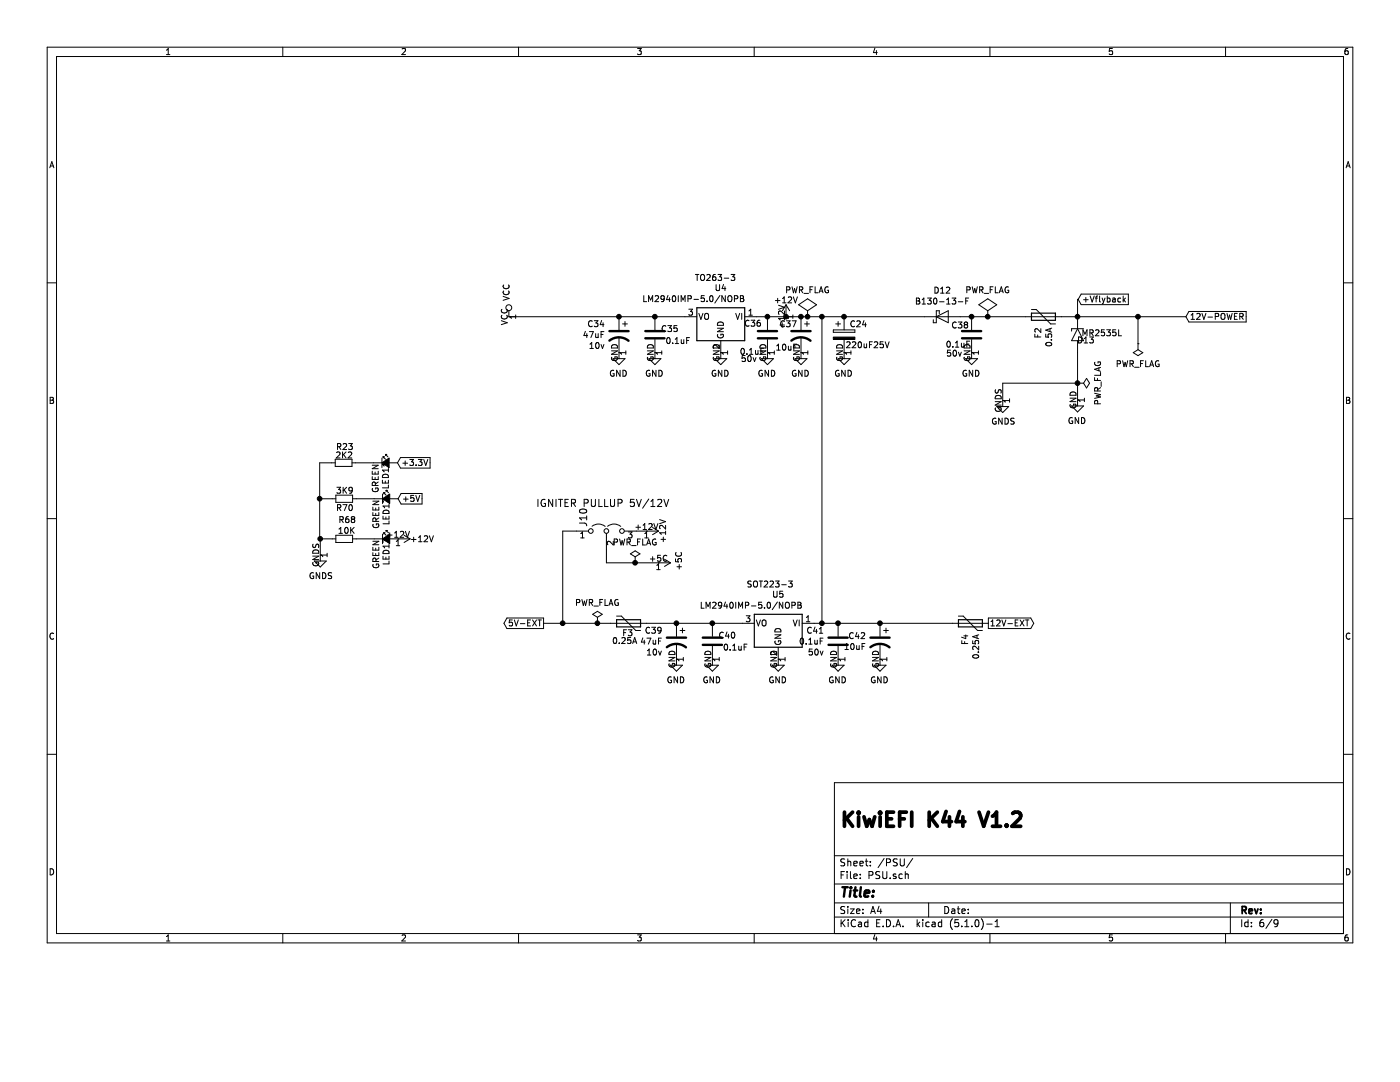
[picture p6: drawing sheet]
EESchema Schematic File Version 4
LIBS:KiwiEFIecuV44K-cache
EELAYER 29 0
EELAYER END
$Descr A4 11693 8268
encoding utf-8
Sheet 6 9
Title ""
Date ""
Rev ""
Comp ""
Comment1 ""
Comment2 ""
Comment3 ""
Comment4 ""
$EndDescr
$Comp
L KiwiEFIecuV44K-rescue:VCC-OLIMEXINO-2560_Rev_B-KiwiEFIecuV44K-rescue #PWR?
U 1 1
P 4250 2645
AR Path="/5FECF1D7/618E6991" Ref="#PWR?"  Part="1" 
AR Path="/61828FD0/618E6991" Ref="#PWR0117"  Part="1" 
F 0 "#PWR0117" H 4250 2495 50  0001 C CNN
F 1 "VCC" V 4267 2773 50  0000 L CNN
F 2 "" H 4250 2645 60  0000 C CNN
F 3 "" H 4250 2645 60  0000 C CNN
	1    4250 2645
	-1   0    0    -1  
$EndComp
$Comp
L KiwiEFIecuV44K-rescue:Led_Small-RESCUE-OLIMEXINO-2560_Rev_B-OLIMEXINO-2560_Rev_B-KiwiEFIecuV44K-rescue LED?
U 1 1
P 3225 4165
AR Path="/618E69C4" Ref="LED?"  Part="1" 
AR Path="/5FEB0816/618E69C4" Ref="LED?"  Part="1" 
AR Path="/5FECF1D7/618E69C4" Ref="LED?"  Part="1" 
AR Path="/61828FD0/618E69C4" Ref="LED12"  Part="1" 
F 0 "LED12" V 3225 3940 50  0000 L CNN
F 1 "GREEN" V 3140 3910 50  0000 L CNN
F 2 "LED_SMD:LED_0805_2012Metric_Pad1.15x1.40mm_HandSolder" V 3225 4165 60  0001 C CNN
F 3 "" V 3225 4165 60  0000 C CNN
	1    3225 4165
	1    0    0    -1  
$EndComp
$Comp
L KiwiEFIecuV44K-rescue:R_Small-OLIMEXINO-2560_Rev_B-KiwiEFIecuV44K-rescue R?
U 1 1
P 2875 4165
AR Path="/618E69CA" Ref="R?"  Part="1" 
AR Path="/5FEB0816/618E69CA" Ref="R?"  Part="1" 
AR Path="/5FECF1D7/618E69CA" Ref="R?"  Part="1" 
AR Path="/61828FD0/618E69CA" Ref="R70"  Part="1" 
F 0 "R70" V 2950 4095 50  0000 L CNN
F 1 "3K9" V 2805 4095 50  0000 L CNN
F 2 "Resistor_SMD:R_0805_2012Metric_Pad1.15x1.40mm_HandSolder" H 2875 4165 60  0001 C CNN
F 3 "" H 2875 4165 60  0000 C CNN
	1    2875 4165
	0    1    1    0   
$EndComp
Wire Wire Line
	3125 4165 2975 4165
$Comp
L Device:C C?
U 1 1
P 8115 2795
AR Path="/5F25776A/618E69EA" Ref="C?"  Part="1" 
AR Path="/618E69EA" Ref="C?"  Part="1" 
AR Path="/5F4074D8/618E69EA" Ref="C?"  Part="1" 
AR Path="/5F4071D6/618E69EA" Ref="C?"  Part="1" 
AR Path="/5FECF1D7/618E69EA" Ref="C?"  Part="1" 
AR Path="/61828FD0/618E69EA" Ref="C38"  Part="1" 
F 0 "C38" H 8135 2875 50  0000 L CNN
F 1 "0.1uF" H 8120 2715 50  0000 L CNN
F 2 "Capacitor_SMD:C_0805_2012Metric_Pad1.15x1.40mm_HandSolder" H 8153 2645 50  0001 C CNN
F 3 "~" H 8115 2795 50  0001 C CNN
F 4 "50v" H 8190 2640 50  0000 L CNN "Voltage"
F 5 "311-1140-1-ND" H 2615 -55 50  0001 C CNN "Digikey Part Number"
F 6 "Yageo" H 2615 -55 50  0001 C CNN "Manufacturer_Name"
F 7 "CC0805KRX7R9BB104" H 2615 -55 50  0001 C CNN "Manufacturer_Part_Number"
F 8 "https://www.digikey.com.au/product-detail/en/yageo/CC0805KRX7R9BB104/311-1140-1-ND/303050" H 2615 -55 50  0001 C CNN "URL"
	1    8115 2795
	-1   0    0    -1  
$EndComp
$Comp
L Device:CP1 C?
U 1 1
P 6690 2795
AR Path="/5F25776A/618E69F5" Ref="C?"  Part="1" 
AR Path="/618E69F5" Ref="C?"  Part="1" 
AR Path="/5F4074D8/618E69F5" Ref="C?"  Part="1" 
AR Path="/5F4071D6/618E69F5" Ref="C?"  Part="1" 
AR Path="/5FECF1D7/618E69F5" Ref="C?"  Part="1" 
AR Path="/61828FD0/618E69F5" Ref="C37"  Part="1" 
F 0 "C37" H 6720 2885 50  0000 L CNN
F 1 "10uF" H 6715 2690 50  0000 L CNN
F 2 "Capacitor_Tantalum_SMD:CP_EIA-7343-31_Kemet-D" H 6690 2795 50  0001 C CNN
F 3 "~" H 6690 2795 50  0001 C CNN
F 4 "35v" H 6690 2795 50  0001 C CNN "Voltage"
F 5 "399-8361-1-ND" H 1640 -55 50  0001 C CNN "Digikey Part Number"
F 6 "Kemet" H 1640 -55 50  0001 C CNN "Manufacturer_Name"
F 7 "T491D106K050AT" H 1640 -55 50  0001 C CNN "Manufacturer_Part_Number"
F 8 "https://www.digikey.com/product-detail/en/kemet/T491D106K050AT/399-8361-1-ND/3472084" H 1640 -55 50  0001 C CNN "URL"
	1    6690 2795
	-1   0    0    -1  
$EndComp
$Comp
L Device:D_Schottky D?
U 1 1
P 7870 2645
AR Path="/5F25776A/618E69FF" Ref="D?"  Part="1" 
AR Path="/618E69FF" Ref="D?"  Part="1" 
AR Path="/5F4074D8/618E69FF" Ref="D?"  Part="1" 
AR Path="/5F4071D6/618E69FF" Ref="D?"  Part="1" 
AR Path="/5FECF1D7/618E69FF" Ref="D?"  Part="1" 
AR Path="/61828FD0/618E69FF" Ref="D12"  Part="1" 
F 0 "D12" H 7870 2429 50  0000 C CNN
F 1 "B130-13-F" H 7870 2520 50  0000 C CNN
F 2 "Diode_SMD:D_SMA_Handsoldering" H 7870 2645 50  0001 C CNN
F 3 "https://www.mouser.com/datasheet/2/115/ds13002-60388.pdf" H 7870 2645 50  0001 C CNN
F 4 "B130-FDICT-ND" H 2170 195 50  0001 C CNN "Digikey Part Number"
F 5 "Diodes Inc" H 2170 195 50  0001 C CNN "Manufacturer_Name"
F 6 "B130-13-F" H 2170 195 50  0001 C CNN "Manufacturer_Part_Number"
F 7 "https://www.digikey.com.au/product-detail/en/diodes-incorporated/B130-13-F/B130-FDICT-ND/815318" H 2170 195 50  0001 C CNN "URL"
	1    7870 2645
	1    0    0    1   
$EndComp
$Comp
L power:+12V #PWR?
U 1 1
P 6565 2645
AR Path="/5F25776A/618E6A05" Ref="#PWR?"  Part="1" 
AR Path="/618E6A05" Ref="#PWR?"  Part="1" 
AR Path="/5F4074D8/618E6A05" Ref="#PWR?"  Part="1" 
AR Path="/5F4071D6/618E6A05" Ref="#PWR?"  Part="1" 
AR Path="/5FECF1D7/618E6A05" Ref="#PWR?"  Part="1" 
AR Path="/61828FD0/618E6A05" Ref="#PWR0118"  Part="1" 
F 0 "#PWR0118" H 6565 2495 50  0001 C CNN
F 1 "+12V" H 6565 2785 50  0000 C CNN
F 2 "" H 6565 2645 50  0001 C CNN
F 3 "" H 6565 2645 50  0001 C CNN
	1    6565 2645
	-1   0    0    -1  
$EndComp
Text GLabel 4540 5205 0    50   Output ~ 0
5V-EXT
$Comp
L power:PWR_FLAG #FLG?
U 1 1
P 9505 2870
AR Path="/5F4071D6/618E6A0C" Ref="#FLG?"  Part="1" 
AR Path="/618E6A0C" Ref="#FLG?"  Part="1" 
AR Path="/5FECF1D7/618E6A0C" Ref="#FLG?"  Part="1" 
AR Path="/61828FD0/618E6A0C" Ref="#FLG03"  Part="1" 
F 0 "#FLG03" H 9505 2945 50  0001 C CNN
F 1 "PWR_FLAG" H 9505 3043 50  0000 C CNN
F 2 "" H 9505 2870 50  0001 C CNN
F 3 "~" H 9505 2870 50  0001 C CNN
	1    9505 2870
	1    0    0    1   
$EndComp
Text GLabel 8255 5205 2    50   Output ~ 0
12V-EXT
$Comp
L Device:Polyfuse F?
U 1 1
P 5250 5205
AR Path="/5F25776A/618E6A17" Ref="F?"  Part="1" 
AR Path="/618E6A17" Ref="F?"  Part="1" 
AR Path="/5F4074D8/618E6A17" Ref="F?"  Part="1" 
AR Path="/5F4071D6/618E6A17" Ref="F?"  Part="1" 
AR Path="/5FECF1D7/618E6A17" Ref="F?"  Part="1" 
AR Path="/61828FD0/618E6A17" Ref="F3"  Part="1" 
F 0 "F3" V 5165 5150 50  0000 L CNN
F 1 "0.25A" V 5100 5065 50  0000 L CNN
F 2 "Fuse:Fuse_1812_4532Metric" H 5300 5005 50  0001 L CNN
F 3 "~" H 5250 5205 50  0001 C CNN
F 4 "507-1361-1-ND" H -1850 2905 50  0001 C CNN "Digikey Part Number"
F 5 "Bel Fuse" H -1850 2905 50  0001 C CNN "Manufacturer_Name"
F 6 "0ZCC0050FF2C" H -1850 2905 50  0001 C CNN "Manufacturer_Part_Number"
F 7 "https://www.digikey.com.au/product-detail/en/bel-fuse-inc/0ZCC0050FF2C/507-1361-1-ND/1560228" H -1850 2905 50  0001 C CNN "URL"
	1    5250 5205
	0    1    -1   0   
$EndComp
$Comp
L Device:Polyfuse F?
U 1 1
P 8105 5205
AR Path="/5F25776A/618E6A22" Ref="F?"  Part="1" 
AR Path="/618E6A22" Ref="F?"  Part="1" 
AR Path="/5F4074D8/618E6A22" Ref="F?"  Part="1" 
AR Path="/5F4071D6/618E6A22" Ref="F?"  Part="1" 
AR Path="/5FECF1D7/618E6A22" Ref="F?"  Part="1" 
AR Path="/61828FD0/618E6A22" Ref="F4"  Part="1" 
F 0 "F4" H 8193 5251 50  0000 L CNN
F 1 "0.25A" H 8193 5160 50  0000 L CNN
F 2 "Fuse:Fuse_1812_4532Metric" H 8155 5005 50  0001 L CNN
F 3 "~" H 8105 5205 50  0001 C CNN
F 4 "507-1361-1-ND" H 1005 2905 50  0001 C CNN "Digikey Part Number"
F 5 "Bel Fuse" H 1005 2905 50  0001 C CNN "Manufacturer_Name"
F 6 "0ZCC0050FF2C" H 1005 2905 50  0001 C CNN "Manufacturer_Part_Number"
F 7 "https://www.digikey.com.au/product-detail/en/bel-fuse-inc/0ZCC0050FF2C/507-1361-1-ND/1560228" H 1005 2905 50  0001 C CNN "URL"
	1    8105 5205
	0    -1   1    0   
$EndComp
$Comp
L Regulator_Linear:LM2937xS U?
U 1 1
P 6500 5205
AR Path="/5F25776A/618E6A2E" Ref="U?"  Part="1" 
AR Path="/618E6A2E" Ref="U?"  Part="1" 
AR Path="/5F4074D8/618E6A2E" Ref="U?"  Part="1" 
AR Path="/5F4071D6/618E6A2E" Ref="U?"  Part="1" 
AR Path="/5FECF1D7/618E6A2E" Ref="U?"  Part="1" 
AR Path="/61828FD0/618E6A2E" Ref="U5"  Part="1" 
F 0 "U5" H 6500 5447 50  0000 C CNN
F 1 "LM2940IMP-5.0/NOPB" H 6725 5355 50  0000 C CNN
F 2 "Package_TO_SOT_SMD:SOT-223-3_TabPin2" H 6500 5430 50  0001 C CIN
F 3 "http://www.ti.com/lit/ds/symlink/lm2940-n.pdf" H 6500 5155 50  0001 C CNN
F 4 "LM2940SX-5.0/NOPB" H 6500 5205 50  0001 C CNN "TR PN"
F 5 "LM2940S-5.0/NOPB" H 6500 5205 50  0001 C CNN "Tube PN"
F 6 "LM2940S-5.0/NOPB-ND" H 150 2755 50  0001 C CNN "Digikey Part Number"
F 7 "TI" H 150 2755 50  0001 C CNN "Manufacturer_Name"
F 8 "LM2940S-5.0/NOPB" H 150 2755 50  0001 C CNN "Manufacturer_Part_Number"
F 9 "https://www.digikey.com.au/products/en?keywords=LM2940S-5.0%2FNOPB" H 150 2755 50  0001 C CNN "URL"
	1    6500 5205
	-1   0    0    -1  
$EndComp
$Comp
L power:GND #PWR?
U 1 1
P 6500 5505
AR Path="/5F4071D6/618E6A34" Ref="#PWR?"  Part="1" 
AR Path="/618E6A34" Ref="#PWR?"  Part="1" 
AR Path="/5FECF1D7/618E6A34" Ref="#PWR?"  Part="1" 
AR Path="/61828FD0/618E6A34" Ref="#PWR0131"  Part="1" 
F 0 "#PWR0131" H 6500 5255 50  0001 C CNN
F 1 "GND" H 6505 5332 50  0000 C CNN
F 2 "" H 6500 5505 50  0001 C CNN
F 3 "" H 6500 5505 50  0001 C CNN
	1    6500 5505
	-1   0    0    -1  
$EndComp
Wire Wire Line
	6200 5205 5950 5205
$Comp
L Device:C C?
U 1 1
P 5950 5355
AR Path="/5F25776A/618E6A3F" Ref="C?"  Part="1" 
AR Path="/618E6A3F" Ref="C?"  Part="1" 
AR Path="/5F4074D8/618E6A3F" Ref="C?"  Part="1" 
AR Path="/5F4071D6/618E6A3F" Ref="C?"  Part="1" 
AR Path="/5FECF1D7/618E6A3F" Ref="C?"  Part="1" 
AR Path="/61828FD0/618E6A3F" Ref="C40"  Part="1" 
F 0 "C40" H 5750 5405 50  0000 L CNN
F 1 "0.1uF" H 5650 5305 50  0000 L CNN
F 2 "Capacitor_SMD:C_0805_2012Metric_Pad1.15x1.40mm_HandSolder" H 5988 5205 50  0001 C CNN
F 3 "~" H 5950 5355 50  0001 C CNN
F 4 "311-1140-1-ND" H -950 2505 50  0001 C CNN "Digikey Part Number"
F 5 "Yageo" H -950 2505 50  0001 C CNN "Manufacturer_Name"
F 6 "CC0805KRX7R9BB104" H -950 2505 50  0001 C CNN "Manufacturer_Part_Number"
F 7 "https://www.digikey.com.au/product-detail/en/yageo/CC0805KRX7R9BB104/311-1140-1-ND/303050" H -950 2505 50  0001 C CNN "URL"
	1    5950 5355
	-1   0    0    -1  
$EndComp
Connection ~ 5950 5205
Wire Wire Line
	5950 5205 5650 5205
$Comp
L Device:CP1 C?
U 1 1
P 5650 5355
AR Path="/5F25776A/618E6A4C" Ref="C?"  Part="1" 
AR Path="/618E6A4C" Ref="C?"  Part="1" 
AR Path="/5F4074D8/618E6A4C" Ref="C?"  Part="1" 
AR Path="/5F4071D6/618E6A4C" Ref="C?"  Part="1" 
AR Path="/5FECF1D7/618E6A4C" Ref="C?"  Part="1" 
AR Path="/61828FD0/618E6A4C" Ref="C39"  Part="1" 
F 0 "C39" H 5765 5446 50  0000 L CNN
F 1 "47uF" H 5765 5355 50  0000 L CNN
F 2 "Capacitor_Tantalum_SMD:CP_EIA-3528-21_Kemet-B" H 5650 5355 50  0001 C CNN
F 3 "~" H 5650 5355 50  0001 C CNN
F 4 "10v" H 5765 5264 50  0000 L CNN "Voltage"
F 5 "478-1692-1-ND" H -1600 2505 50  0001 C CNN "Digikey Part Number"
F 6 "AVX" H -1600 2505 50  0001 C CNN "Manufacturer_Name"
F 7 "TAJB476K006RNJ" H -1600 2505 50  0001 C CNN "Manufacturer_Part_Number"
F 8 "https://www.digikey.com/product-detail/en/avx-corporation/TAJB476K006RNJ/478-1692-1-ND/564724" H -1600 2505 50  0001 C CNN "URL"
	1    5650 5355
	-1   0    0    -1  
$EndComp
$Comp
L Device:CP1 C?
U 1 1
P 7350 5355
AR Path="/5F25776A/618E6A57" Ref="C?"  Part="1" 
AR Path="/618E6A57" Ref="C?"  Part="1" 
AR Path="/5F4074D8/618E6A57" Ref="C?"  Part="1" 
AR Path="/5F4071D6/618E6A57" Ref="C?"  Part="1" 
AR Path="/5FECF1D7/618E6A57" Ref="C?"  Part="1" 
AR Path="/61828FD0/618E6A57" Ref="C42"  Part="1" 
F 0 "C42" H 7465 5401 50  0000 L CNN
F 1 "10uF" H 7465 5310 50  0000 L CNN
F 2 "Capacitor_Tantalum_SMD:CP_EIA-7343-31_Kemet-D" H 7350 5355 50  0001 C CNN
F 3 "~" H 7350 5355 50  0001 C CNN
F 4 "35v" H 7350 5355 50  0001 C CNN "Voltage"
F 5 "399-8361-1-ND" H 2300 2505 50  0001 C CNN "Digikey Part Number"
F 6 "Kemet" H 2300 2505 50  0001 C CNN "Manufacturer_Name"
F 7 "T491D106K050AT" H 2300 2505 50  0001 C CNN "Manufacturer_Part_Number"
F 8 "https://www.digikey.com/product-detail/en/kemet/T491D106K050AT/399-8361-1-ND/3472084" H 2300 2505 50  0001 C CNN "URL"
	1    7350 5355
	-1   0    0    -1  
$EndComp
$Comp
L Device:C C?
U 1 1
P 7000 5355
AR Path="/5F25776A/618E6A62" Ref="C?"  Part="1" 
AR Path="/618E6A62" Ref="C?"  Part="1" 
AR Path="/5F4074D8/618E6A62" Ref="C?"  Part="1" 
AR Path="/5F4071D6/618E6A62" Ref="C?"  Part="1" 
AR Path="/5FECF1D7/618E6A62" Ref="C?"  Part="1" 
AR Path="/61828FD0/618E6A62" Ref="C41"  Part="1" 
F 0 "C41" H 7115 5446 50  0000 L CNN
F 1 "0.1uF" H 7115 5355 50  0000 L CNN
F 2 "Capacitor_SMD:C_0805_2012Metric_Pad1.15x1.40mm_HandSolder" H 7038 5205 50  0001 C CNN
F 3 "~" H 7000 5355 50  0001 C CNN
F 4 "50v" H 7115 5264 50  0000 L CNN "Voltage"
F 5 "311-1140-1-ND" H 1500 2505 50  0001 C CNN "Digikey Part Number"
F 6 "Yageo" H 1500 2505 50  0001 C CNN "Manufacturer_Name"
F 7 "CC0805KRX7R9BB104" H 1500 2505 50  0001 C CNN "Manufacturer_Part_Number"
F 8 "https://www.digikey.com.au/product-detail/en/yageo/CC0805KRX7R9BB104/311-1140-1-ND/303050" H 1500 2505 50  0001 C CNN "URL"
	1    7000 5355
	-1   0    0    -1  
$EndComp
Wire Wire Line
	7350 5205 7000 5205
Connection ~ 7350 5205
Wire Wire Line
	7000 5205 6865 5205
Connection ~ 7000 5205
$Comp
L power:GND #PWR?
U 1 1
P 5650 5505
AR Path="/5F4071D6/618E6A6C" Ref="#PWR?"  Part="1" 
AR Path="/618E6A6C" Ref="#PWR?"  Part="1" 
AR Path="/5FECF1D7/618E6A6C" Ref="#PWR?"  Part="1" 
AR Path="/61828FD0/618E6A6C" Ref="#PWR0129"  Part="1" 
F 0 "#PWR0129" H 5650 5255 50  0001 C CNN
F 1 "GND" H 5655 5332 50  0000 C CNN
F 2 "" H 5650 5505 50  0001 C CNN
F 3 "" H 5650 5505 50  0001 C CNN
	1    5650 5505
	-1   0    0    -1  
$EndComp
$Comp
L power:GND #PWR?
U 1 1
P 5950 5505
AR Path="/5F4071D6/618E6A72" Ref="#PWR?"  Part="1" 
AR Path="/618E6A72" Ref="#PWR?"  Part="1" 
AR Path="/5FECF1D7/618E6A72" Ref="#PWR?"  Part="1" 
AR Path="/61828FD0/618E6A72" Ref="#PWR0130"  Part="1" 
F 0 "#PWR0130" H 5950 5255 50  0001 C CNN
F 1 "GND" H 5955 5332 50  0000 C CNN
F 2 "" H 5950 5505 50  0001 C CNN
F 3 "" H 5950 5505 50  0001 C CNN
	1    5950 5505
	-1   0    0    -1  
$EndComp
$Comp
L power:GND #PWR?
U 1 1
P 7000 5505
AR Path="/5F4071D6/618E6A78" Ref="#PWR?"  Part="1" 
AR Path="/618E6A78" Ref="#PWR?"  Part="1" 
AR Path="/5FECF1D7/618E6A78" Ref="#PWR?"  Part="1" 
AR Path="/61828FD0/618E6A78" Ref="#PWR0132"  Part="1" 
F 0 "#PWR0132" H 7000 5255 50  0001 C CNN
F 1 "GND" H 7005 5332 50  0000 C CNN
F 2 "" H 7000 5505 50  0001 C CNN
F 3 "" H 7000 5505 50  0001 C CNN
	1    7000 5505
	-1   0    0    -1  
$EndComp
$Comp
L power:GND #PWR?
U 1 1
P 7350 5505
AR Path="/5F4071D6/618E6A7E" Ref="#PWR?"  Part="1" 
AR Path="/618E6A7E" Ref="#PWR?"  Part="1" 
AR Path="/5FECF1D7/618E6A7E" Ref="#PWR?"  Part="1" 
AR Path="/61828FD0/618E6A7E" Ref="#PWR0133"  Part="1" 
F 0 "#PWR0133" H 7350 5255 50  0001 C CNN
F 1 "GND" H 7355 5332 50  0000 C CNN
F 2 "" H 7350 5505 50  0001 C CNN
F 3 "" H 7350 5505 50  0001 C CNN
	1    7350 5505
	-1   0    0    -1  
$EndComp
$Comp
L power:GND #PWR?
U 1 1
P 8115 2945
AR Path="/5F4071D6/618E6A84" Ref="#PWR?"  Part="1" 
AR Path="/618E6A84" Ref="#PWR?"  Part="1" 
AR Path="/5FECF1D7/618E6A84" Ref="#PWR?"  Part="1" 
AR Path="/61828FD0/618E6A84" Ref="#PWR0124"  Part="1" 
F 0 "#PWR0124" H 8115 2695 50  0001 C CNN
F 1 "GND" H 8120 2772 50  0000 C CNN
F 2 "" H 8115 2945 50  0001 C CNN
F 3 "" H 8115 2945 50  0001 C CNN
	1    8115 2945
	-1   0    0    -1  
$EndComp
$Comp
L power:GND #PWR?
U 1 1
P 6690 2945
AR Path="/5F4071D6/618E6A8A" Ref="#PWR?"  Part="1" 
AR Path="/618E6A8A" Ref="#PWR?"  Part="1" 
AR Path="/5FECF1D7/618E6A8A" Ref="#PWR?"  Part="1" 
AR Path="/61828FD0/618E6A8A" Ref="#PWR0123"  Part="1" 
F 0 "#PWR0123" H 6690 2695 50  0001 C CNN
F 1 "GND" H 6695 2772 50  0000 C CNN
F 2 "" H 6690 2945 50  0001 C CNN
F 3 "" H 6690 2945 50  0001 C CNN
	1    6690 2945
	-1   0    0    -1  
$EndComp
$Comp
L power:GND #PWR?
U 1 1
P 9000 3340
AR Path="/5F4071D6/618E6A90" Ref="#PWR?"  Part="1" 
AR Path="/618E6A90" Ref="#PWR?"  Part="1" 
AR Path="/5FECF1D7/618E6A90" Ref="#PWR?"  Part="1" 
AR Path="/61828FD0/618E6A90" Ref="#PWR0126"  Part="1" 
F 0 "#PWR0126" H 9000 3090 50  0001 C CNN
F 1 "GND" H 9005 3167 50  0000 C CNN
F 2 "" H 9000 3340 50  0001 C CNN
F 3 "" H 9000 3340 50  0001 C CNN
	1    9000 3340
	-1   0    0    -1  
$EndComp
$Comp
L power:+5C #PWR?
U 1 1
P 5500 4700
AR Path="/5F4071D6/618E6A96" Ref="#PWR?"  Part="1" 
AR Path="/618E6A96" Ref="#PWR?"  Part="1" 
AR Path="/5FECF1D7/618E6A96" Ref="#PWR?"  Part="1" 
AR Path="/61828FD0/618E6A96" Ref="#PWR0128"  Part="1" 
F 0 "#PWR0128" H 5500 4550 50  0001 C CNN
F 1 "+5C" H 5515 4873 50  0000 C CNN
F 2 "" H 5500 4700 50  0001 C CNN
F 3 "" H 5500 4700 50  0001 C CNN
	1    5500 4700
	0    1    -1   0   
$EndComp
Wire Wire Line
	5400 5205 5650 5205
Connection ~ 5650 5205
$Comp
L power:PWR_FLAG #FLG?
U 1 1
P 4990 5205
AR Path="/5F4071D6/618E6AA0" Ref="#FLG?"  Part="1" 
AR Path="/618E6AA0" Ref="#FLG?"  Part="1" 
AR Path="/5FECF1D7/618E6AA0" Ref="#FLG?"  Part="1" 
AR Path="/61828FD0/618E6AA0" Ref="#FLG05"  Part="1" 
F 0 "#FLG05" H 4990 5280 50  0001 C CNN
F 1 "PWR_FLAG" H 4990 5378 50  0000 C CNN
F 2 "" H 4990 5205 50  0001 C CNN
F 3 "~" H 4990 5205 50  0001 C CNN
	1    4990 5205
	-1   0    0    -1  
$EndComp
Text Notes 6630 4915 2    50   ~ 0
SOT223-3
$Comp
L Diode:1.5KExxA D?
U 1 1
P 9000 2795
AR Path="/618E6AAC" Ref="D?"  Part="1" 
AR Path="/5FECF1D7/618E6AAC" Ref="D?"  Part="1" 
AR Path="/61828FD0/618E6AAC" Ref="D13"  Part="1" 
F 0 "D13" V 9045 2650 50  0000 L CNN
F 1 "MR2535L" V 8985 2420 50  0000 L CNN
F 2 "Diode_THT:D_DO-201AE_P15.24mm_Horizontal" H 9000 2595 50  0001 C CNN
F 3 "https://www.vishay.com/docs/88301/15ke.pdf" H 8950 2795 50  0001 C CNN
	1    9000 2795
	0    -1   1    0   
$EndComp
Text GLabel 9905 2645 2    50   Input ~ 0
12V-POWER
Wire Wire Line
	8020 2645 8115 2645
Connection ~ 8115 2645
Wire Wire Line
	8115 2645 8250 2645
Wire Wire Line
	5100 5205 4990 5205
Connection ~ 4700 5205
Wire Wire Line
	4700 5205 4540 5205
Connection ~ 4990 5205
Wire Wire Line
	4990 5205 4700 5205
$Comp
L Device:Polyfuse F?
U 1 1
P 8715 2645
AR Path="/5F25776A/6190CC1D" Ref="F?"  Part="1" 
AR Path="/6190CC1D" Ref="F?"  Part="1" 
AR Path="/5F4074D8/6190CC1D" Ref="F?"  Part="1" 
AR Path="/5F4071D6/6190CC1D" Ref="F?"  Part="1" 
AR Path="/5FECF1D7/6190CC1D" Ref="F?"  Part="1" 
AR Path="/61828FD0/6190CC1D" Ref="F2"  Part="1" 
F 0 "F2" H 8803 2691 50  0000 L CNN
F 1 "0.5A" H 8803 2600 50  0000 L CNN
F 2 "Fuse:Fuse_1812_4532Metric" H 8765 2445 50  0001 L CNN
F 3 "~" H 8715 2645 50  0001 C CNN
F 4 "507-1361-1-ND" H 1615 345 50  0001 C CNN "Digikey Part Number"
F 5 "Bel Fuse" H 1615 345 50  0001 C CNN "Manufacturer_Name"
F 6 "0ZCC0050FF2C" H 1615 345 50  0001 C CNN "Manufacturer_Part_Number"
F 7 "https://www.digikey.com.au/product-detail/en/bel-fuse-inc/0ZCC0050FF2C/507-1361-1-ND/1560228" H 1615 345 50  0001 C CNN "URL"
	1    8715 2645
	0    -1   1    0   
$EndComp
Wire Wire Line
	8865 2645 9000 2645
Connection ~ 9000 2645
$Comp
L KiwiEFIecuV44K-rescue:PWR_FLAG-OLIMEXINO-2560_Rev_B-KiwiEFIecuV44K-rescue #FLG?
U 1 1
P 8250 2645
AR Path="/5FECF1D7/60035E16" Ref="#FLG?"  Part="1" 
AR Path="/61828FD0/60035E16" Ref="#FLG02"  Part="1" 
F 0 "#FLG02" H 8250 2740 50  0001 C CNN
F 1 "PWR_FLAG" H 8250 2869 50  0000 C CNN
F 2 "" H 8250 2645 60  0000 C CNN
F 3 "" H 8250 2645 60  0000 C CNN
	1    8250 2645
	-1   0    0    -1  
$EndComp
Wire Wire Line
	9000 2645 9505 2645
Wire Wire Line
	9505 2870 9505 2645
Connection ~ 9505 2645
Wire Wire Line
	9505 2645 9905 2645
Connection ~ 8250 2645
$Comp
L Jumper:Jumper_3_Open J?
U 1 1
P 5065 4435
AR Path="/6004FEB4" Ref="J?"  Part="1" 
AR Path="/5FEB0816/6004FEB4" Ref="J?"  Part="1" 
AR Path="/5FECF1D7/6004FEB4" Ref="J?"  Part="1" 
AR Path="/61828FD0/6004FEB4" Ref="J10"  Part="1" 
F 0 "J10" V 4870 4550 60  0000 C CNN
F 1 "IGNITER PULLUP 5V/12V" H 5035 4670 60  0000 C CNN
F 2 "Jumper:SolderJumper-3_P1.3mm_Open_RoundedPad1.0x1.5mm_NumberLabels" H 4990 4485 60  0001 C CNN
F 3 "" H 4990 4485 60  0000 C CNN
	1    5065 4435
	1    0    0    -1  
$EndComp
Wire Wire Line
	4815 4435 4700 4435
Wire Wire Line
	4700 4435 4700 5205
Wire Wire Line
	5315 4435 5400 4435
$Comp
L power:PWR_FLAG #FLG?
U 1 1
P 5305 4700
AR Path="/5F4071D6/60059FE0" Ref="#FLG?"  Part="1" 
AR Path="/60059FE0" Ref="#FLG?"  Part="1" 
AR Path="/5FECF1D7/60059FE0" Ref="#FLG?"  Part="1" 
AR Path="/61828FD0/60059FE0" Ref="#FLG04"  Part="1" 
F 0 "#FLG04" H 5305 4775 50  0001 C CNN
F 1 "PWR_FLAG" H 5305 4873 50  0000 C CNN
F 2 "" H 5305 4700 50  0001 C CNN
F 3 "~" H 5305 4700 50  0001 C CNN
	1    5305 4700
	-1   0    0    -1  
$EndComp
Wire Wire Line
	5065 4585 5065 4700
Wire Wire Line
	5065 4700 5305 4700
Connection ~ 5305 4700
Wire Wire Line
	5305 4700 5500 4700
$Comp
L power:+12V #PWR?
U 1 1
P 5400 4435
AR Path="/5F25776A/6034F66D" Ref="#PWR?"  Part="1" 
AR Path="/6034F66D" Ref="#PWR?"  Part="1" 
AR Path="/5F4074D8/6034F66D" Ref="#PWR?"  Part="1" 
AR Path="/5F4071D6/6034F66D" Ref="#PWR?"  Part="1" 
AR Path="/5FECF1D7/6034F66D" Ref="#PWR?"  Part="1" 
AR Path="/61828FD0/6034F66D" Ref="#PWR0127"  Part="1" 
F 0 "#PWR0127" H 5400 4285 50  0001 C CNN
F 1 "+12V" H 5400 4575 50  0000 C CNN
F 2 "" H 5400 4435 50  0001 C CNN
F 3 "" H 5400 4435 50  0001 C CNN
	1    5400 4435
	0    1    -1   0   
$EndComp
Wire Wire Line
	9000 2945 9000 3200
$Comp
L Regulator_Linear:LM2937xS U?
U 1 1
P 6020 2645
AR Path="/5F25776A/6019453A" Ref="U?"  Part="1" 
AR Path="/6019453A" Ref="U?"  Part="1" 
AR Path="/5F4074D8/6019453A" Ref="U?"  Part="1" 
AR Path="/5F4071D6/6019453A" Ref="U?"  Part="1" 
AR Path="/5FECF1D7/6019453A" Ref="U?"  Part="1" 
AR Path="/61828FD0/6019453A" Ref="U4"  Part="1" 
F 0 "U4" H 6020 2887 50  0000 C CNN
F 1 "LM2940IMP-5.0/NOPB" H 6245 2795 50  0000 C CNN
F 2 "Package_TO_SOT_SMD:TO-263-3_TabPin2" H 6020 2870 50  0001 C CIN
F 3 "http://www.ti.com/lit/ds/symlink/lm2940-n.pdf" H 6020 2595 50  0001 C CNN
F 4 "LM2940SX-5.0/NOPB" H 6020 2645 50  0001 C CNN "TR PN"
F 5 "LM2940S-5.0/NOPB" H 6020 2645 50  0001 C CNN "Tube PN"
F 6 "LM2940S-5.0/NOPB-ND" H -330 195 50  0001 C CNN "Digikey Part Number"
F 7 "TI" H -330 195 50  0001 C CNN "Manufacturer_Name"
F 8 "LM2940S-5.0/NOPB" H -330 195 50  0001 C CNN "Manufacturer_Part_Number"
F 9 "https://www.digikey.com.au/products/en?keywords=LM2940S-5.0%2FNOPB" H -330 195 50  0001 C CNN "URL"
	1    6020 2645
	-1   0    0    -1  
$EndComp
$Comp
L power:GND #PWR?
U 1 1
P 6020 2945
AR Path="/5F4071D6/60194540" Ref="#PWR?"  Part="1" 
AR Path="/60194540" Ref="#PWR?"  Part="1" 
AR Path="/5FECF1D7/60194540" Ref="#PWR?"  Part="1" 
AR Path="/61828FD0/60194540" Ref="#PWR0121"  Part="1" 
F 0 "#PWR0121" H 6020 2695 50  0001 C CNN
F 1 "GND" H 6025 2772 50  0000 C CNN
F 2 "" H 6020 2945 50  0001 C CNN
F 3 "" H 6020 2945 50  0001 C CNN
	1    6020 2945
	-1   0    0    -1  
$EndComp
Wire Wire Line
	5720 2645 5470 2645
$Comp
L Device:C C?
U 1 1
P 5470 2795
AR Path="/5F25776A/6019454B" Ref="C?"  Part="1" 
AR Path="/6019454B" Ref="C?"  Part="1" 
AR Path="/5F4074D8/6019454B" Ref="C?"  Part="1" 
AR Path="/5F4071D6/6019454B" Ref="C?"  Part="1" 
AR Path="/5FECF1D7/6019454B" Ref="C?"  Part="1" 
AR Path="/61828FD0/6019454B" Ref="C35"  Part="1" 
F 0 "C35" H 5270 2845 50  0000 L CNN
F 1 "0.1uF" H 5170 2745 50  0000 L CNN
F 2 "Capacitor_SMD:C_0805_2012Metric_Pad1.15x1.40mm_HandSolder" H 5508 2645 50  0001 C CNN
F 3 "~" H 5470 2795 50  0001 C CNN
F 4 "311-1140-1-ND" H -1430 -55 50  0001 C CNN "Digikey Part Number"
F 5 "Yageo" H -1430 -55 50  0001 C CNN "Manufacturer_Name"
F 6 "CC0805KRX7R9BB104" H -1430 -55 50  0001 C CNN "Manufacturer_Part_Number"
F 7 "https://www.digikey.com.au/product-detail/en/yageo/CC0805KRX7R9BB104/311-1140-1-ND/303050" H -1430 -55 50  0001 C CNN "URL"
	1    5470 2795
	-1   0    0    -1  
$EndComp
Connection ~ 5470 2645
Wire Wire Line
	5470 2645 5170 2645
$Comp
L Device:CP1 C?
U 1 1
P 5170 2795
AR Path="/5F25776A/60194558" Ref="C?"  Part="1" 
AR Path="/60194558" Ref="C?"  Part="1" 
AR Path="/5F4074D8/60194558" Ref="C?"  Part="1" 
AR Path="/5F4071D6/60194558" Ref="C?"  Part="1" 
AR Path="/5FECF1D7/60194558" Ref="C?"  Part="1" 
AR Path="/61828FD0/60194558" Ref="C34"  Part="1" 
F 0 "C34" H 5285 2886 50  0000 L CNN
F 1 "47uF" H 5285 2795 50  0000 L CNN
F 2 "Capacitor_Tantalum_SMD:CP_EIA-3528-21_Kemet-B" H 5170 2795 50  0001 C CNN
F 3 "~" H 5170 2795 50  0001 C CNN
F 4 "10v" H 5285 2704 50  0000 L CNN "Voltage"
F 5 "478-1692-1-ND" H -2080 -55 50  0001 C CNN "Digikey Part Number"
F 6 "AVX" H -2080 -55 50  0001 C CNN "Manufacturer_Name"
F 7 "TAJB476K006RNJ" H -2080 -55 50  0001 C CNN "Manufacturer_Part_Number"
F 8 "https://www.digikey.com/product-detail/en/avx-corporation/TAJB476K006RNJ/478-1692-1-ND/564724" H -2080 -55 50  0001 C CNN "URL"
	1    5170 2795
	-1   0    0    -1  
$EndComp
$Comp
L Device:C C?
U 1 1
P 6410 2795
AR Path="/5F25776A/60194563" Ref="C?"  Part="1" 
AR Path="/60194563" Ref="C?"  Part="1" 
AR Path="/5F4074D8/60194563" Ref="C?"  Part="1" 
AR Path="/5F4071D6/60194563" Ref="C?"  Part="1" 
AR Path="/5FECF1D7/60194563" Ref="C?"  Part="1" 
AR Path="/61828FD0/60194563" Ref="C36"  Part="1" 
F 0 "C36" H 6455 2890 50  0000 L CNN
F 1 "0.1uF" H 6430 2655 50  0000 L CNN
F 2 "Capacitor_SMD:C_0805_2012Metric_Pad1.15x1.40mm_HandSolder" H 6448 2645 50  0001 C CNN
F 3 "~" H 6410 2795 50  0001 C CNN
F 4 "50v" H 6495 2595 50  0000 L CNN "Voltage"
F 5 "311-1140-1-ND" H 910 -55 50  0001 C CNN "Digikey Part Number"
F 6 "Yageo" H 910 -55 50  0001 C CNN "Manufacturer_Name"
F 7 "CC0805KRX7R9BB104" H 910 -55 50  0001 C CNN "Manufacturer_Part_Number"
F 8 "https://www.digikey.com.au/product-detail/en/yageo/CC0805KRX7R9BB104/311-1140-1-ND/303050" H 910 -55 50  0001 C CNN "URL"
	1    6410 2795
	-1   0    0    -1  
$EndComp
Wire Wire Line
	6870 2645 6865 2645
$Comp
L power:GND #PWR?
U 1 1
P 5170 2945
AR Path="/5F4071D6/6019456C" Ref="#PWR?"  Part="1" 
AR Path="/6019456C" Ref="#PWR?"  Part="1" 
AR Path="/5FECF1D7/6019456C" Ref="#PWR?"  Part="1" 
AR Path="/61828FD0/6019456C" Ref="#PWR0119"  Part="1" 
F 0 "#PWR0119" H 5170 2695 50  0001 C CNN
F 1 "GND" H 5175 2772 50  0000 C CNN
F 2 "" H 5170 2945 50  0001 C CNN
F 3 "" H 5170 2945 50  0001 C CNN
	1    5170 2945
	-1   0    0    -1  
$EndComp
$Comp
L power:GND #PWR?
U 1 1
P 5470 2945
AR Path="/5F4071D6/60194572" Ref="#PWR?"  Part="1" 
AR Path="/60194572" Ref="#PWR?"  Part="1" 
AR Path="/5FECF1D7/60194572" Ref="#PWR?"  Part="1" 
AR Path="/61828FD0/60194572" Ref="#PWR0120"  Part="1" 
F 0 "#PWR0120" H 5470 2695 50  0001 C CNN
F 1 "GND" H 5475 2772 50  0000 C CNN
F 2 "" H 5470 2945 50  0001 C CNN
F 3 "" H 5470 2945 50  0001 C CNN
	1    5470 2945
	-1   0    0    -1  
$EndComp
$Comp
L power:GND #PWR?
U 1 1
P 6410 2945
AR Path="/5F4071D6/60194578" Ref="#PWR?"  Part="1" 
AR Path="/60194578" Ref="#PWR?"  Part="1" 
AR Path="/5FECF1D7/60194578" Ref="#PWR?"  Part="1" 
AR Path="/61828FD0/60194578" Ref="#PWR0122"  Part="1" 
F 0 "#PWR0122" H 6410 2695 50  0001 C CNN
F 1 "GND" H 6415 2772 50  0000 C CNN
F 2 "" H 6410 2945 50  0001 C CNN
F 3 "" H 6410 2945 50  0001 C CNN
	1    6410 2945
	-1   0    0    -1  
$EndComp
Connection ~ 5170 2645
Text Notes 6150 2355 2    50   ~ 0
TO263-3
Connection ~ 6865 2645
Connection ~ 6410 2645
Wire Wire Line
	6410 2645 6320 2645
Connection ~ 6690 2645
Wire Wire Line
	6410 2645 6565 2645
Wire Wire Line
	6690 2645 6745 2645
Wire Wire Line
	6865 2645 6865 5205
Connection ~ 6865 5205
Wire Wire Line
	6865 5205 6800 5205
Connection ~ 6565 2645
Wire Wire Line
	6565 2645 6690 2645
Wire Wire Line
	7350 5205 7955 5205
$Comp
L KiwiEFIecuV44K-rescue:PWR_FLAG-OLIMEXINO-2560_Rev_B-KiwiEFIecuV44K-rescue #FLG?
U 1 1
P 6745 2645
AR Path="/5FECF1D7/6023A72C" Ref="#FLG?"  Part="1" 
AR Path="/61828FD0/6023A72C" Ref="#FLG01"  Part="1" 
F 0 "#FLG01" H 6745 2740 50  0001 C CNN
F 1 "PWR_FLAG" H 6745 2869 50  0000 C CNN
F 2 "" H 6745 2645 60  0000 C CNN
F 3 "" H 6745 2645 60  0000 C CNN
	1    6745 2645
	-1   0    0    -1  
$EndComp
Connection ~ 6745 2645
Wire Wire Line
	6745 2645 6865 2645
Wire Wire Line
	4250 2645 5170 2645
Connection ~ 9000 3200
Wire Wire Line
	9000 3200 9000 3340
$Comp
L power:GNDS #PWR027
U 1 1
P 8375 3345
F 0 "#PWR027" H 8375 3095 50  0001 C CNN
F 1 "GNDS" H 8380 3172 50  0000 C CNN
F 2 "" H 8375 3345 50  0001 C CNN
F 3 "" H 8375 3345 50  0001 C CNN
	1    8375 3345
	1    0    0    -1  
$EndComp
Wire Wire Line
	8375 3345 8375 3200
Wire Wire Line
	9000 3200 9005 3200
Text GLabel 3320 3865 2    50   Input ~ 0
+3.3V
Text GLabel 3325 4165 2    50   Input ~ 0
+5V
$Comp
L power:+12V #PWR?
U 1 1
P 3325 4500
AR Path="/5F257A11/600641AF" Ref="#PWR?"  Part="1" 
AR Path="/600641AF" Ref="#PWR?"  Part="1" 
AR Path="/5F4074D8/600641AF" Ref="#PWR?"  Part="1" 
AR Path="/5F5DE646/600641AF" Ref="#PWR?"  Part="1" 
AR Path="/5F407400/600641AF" Ref="#PWR?"  Part="1" 
AR Path="/5FECF1D7/600641AF" Ref="#PWR?"  Part="1" 
AR Path="/61828FD0/600641AF" Ref="#PWR028"  Part="1" 
F 0 "#PWR028" H 3325 4350 50  0001 C CNN
F 1 "+12V" V 3320 4700 50  0000 C CNN
F 2 "" H 3325 4500 50  0001 C CNN
F 3 "" H 3325 4500 50  0001 C CNN
	1    3325 4500
	0    1    -1   0   
$EndComp
$Comp
L Device:CP C?
U 1 1
P 7050 2795
AR Path="/6000737B" Ref="C?"  Part="1" 
AR Path="/5F407400/6000737B" Ref="C?"  Part="1" 
AR Path="/61828FD0/6000737B" Ref="C24"  Part="1" 
F 0 "C24" H 7095 2885 50  0000 L CNN
F 1 "220uF25V" H 7060 2710 50  0000 L CNN
F 2 "Capacitor_SMD:CP_Elec_8x10" H 7088 2645 50  0001 C CNN
F 3 "~" H 7050 2795 50  0001 C CNN
	1    7050 2795
	1    0    0    -1  
$EndComp
$Comp
L power:GND #PWR?
U 1 1
P 7050 2945
AR Path="/5F4071D6/60007DB6" Ref="#PWR?"  Part="1" 
AR Path="/60007DB6" Ref="#PWR?"  Part="1" 
AR Path="/5FECF1D7/60007DB6" Ref="#PWR?"  Part="1" 
AR Path="/61828FD0/60007DB6" Ref="#PWR0111"  Part="1" 
F 0 "#PWR0111" H 7050 2695 50  0001 C CNN
F 1 "GND" H 7055 2772 50  0000 C CNN
F 2 "" H 7050 2945 50  0001 C CNN
F 3 "" H 7050 2945 50  0001 C CNN
	1    7050 2945
	-1   0    0    -1  
$EndComp
$Comp
L power:PWR_FLAG #FLG?
U 1 1
P 9000 3200
AR Path="/5F4071D6/6000C5BD" Ref="#FLG?"  Part="1" 
AR Path="/6000C5BD" Ref="#FLG?"  Part="1" 
AR Path="/5FECF1D7/6000C5BD" Ref="#FLG?"  Part="1" 
AR Path="/61828FD0/6000C5BD" Ref="#FLG06"  Part="1" 
F 0 "#FLG06" H 9000 3275 50  0001 C CNN
F 1 "PWR_FLAG" H 9000 3373 50  0000 C CNN
F 2 "" H 9000 3200 50  0001 C CNN
F 3 "~" H 9000 3200 50  0001 C CNN
	1    9000 3200
	0    1    -1   0   
$EndComp
Wire Wire Line
	8250 2645 8565 2645
Wire Wire Line
	6865 2645 7050 2645
Connection ~ 7050 2645
$Comp
L KiwiEFIecuV44K-rescue:Led_Small-RESCUE-OLIMEXINO-2560_Rev_B-OLIMEXINO-2560_Rev_B-KiwiEFIecuV44K-rescue LED?
U 1 1
P 3220 3865
AR Path="/60611BF4" Ref="LED?"  Part="1" 
AR Path="/5FEB0816/60611BF4" Ref="LED?"  Part="1" 
AR Path="/5FECF1D7/60611BF4" Ref="LED?"  Part="1" 
AR Path="/61828FD0/60611BF4" Ref="LED11"  Part="1" 
F 0 "LED11" V 3220 3640 50  0000 L CNN
F 1 "GREEN" V 3135 3610 50  0000 L CNN
F 2 "LED_SMD:LED_0805_2012Metric_Pad1.15x1.40mm_HandSolder" V 3220 3865 60  0001 C CNN
F 3 "" V 3220 3865 60  0000 C CNN
	1    3220 3865
	1    0    0    -1  
$EndComp
$Comp
L KiwiEFIecuV44K-rescue:R_Small-OLIMEXINO-2560_Rev_B-KiwiEFIecuV44K-rescue R?
U 1 1
P 2870 3865
AR Path="/60611BFA" Ref="R?"  Part="1" 
AR Path="/5FEB0816/60611BFA" Ref="R?"  Part="1" 
AR Path="/5FECF1D7/60611BFA" Ref="R?"  Part="1" 
AR Path="/61828FD0/60611BFA" Ref="R23"  Part="1" 
F 0 "R23" V 2735 3800 50  0000 L CNN
F 1 "2K2" V 2805 3795 50  0000 L CNN
F 2 "Resistor_SMD:R_0805_2012Metric_Pad1.15x1.40mm_HandSolder" H 2870 3865 60  0001 C CNN
F 3 "" H 2870 3865 60  0000 C CNN
	1    2870 3865
	0    1    1    0   
$EndComp
Wire Wire Line
	2670 3865 2770 3865
Wire Wire Line
	3120 3865 2970 3865
Wire Wire Line
	7050 2645 7720 2645
$Comp
L KiwiEFIecuV44K-rescue:Led_Small-RESCUE-OLIMEXINO-2560_Rev_B-OLIMEXINO-2560_Rev_B-KiwiEFIecuV44K-rescue LED?
U 1 1
P 3225 4500
AR Path="/60621E5C" Ref="LED?"  Part="1" 
AR Path="/5FEB0816/60621E5C" Ref="LED?"  Part="1" 
AR Path="/5FECF1D7/60621E5C" Ref="LED?"  Part="1" 
AR Path="/61828FD0/60621E5C" Ref="LED13"  Part="1" 
F 0 "LED13" V 3225 4275 50  0000 L CNN
F 1 "GREEN" V 3140 4245 50  0000 L CNN
F 2 "LED_SMD:LED_0805_2012Metric_Pad1.15x1.40mm_HandSolder" V 3225 4500 60  0001 C CNN
F 3 "" V 3225 4500 60  0000 C CNN
	1    3225 4500
	1    0    0    -1  
$EndComp
$Comp
L KiwiEFIecuV44K-rescue:R_Small-OLIMEXINO-2560_Rev_B-KiwiEFIecuV44K-rescue R?
U 1 1
P 2875 4500
AR Path="/60621E62" Ref="R?"  Part="1" 
AR Path="/5FEB0816/60621E62" Ref="R?"  Part="1" 
AR Path="/5FECF1D7/60621E62" Ref="R?"  Part="1" 
AR Path="/61828FD0/60621E62" Ref="R68"  Part="1" 
F 0 "R68" V 2715 4450 50  0000 L CNN
F 1 "10K" V 2805 4445 50  0000 L CNN
F 2 "Resistor_SMD:R_0805_2012Metric_Pad1.15x1.40mm_HandSolder" H 2875 4500 60  0001 C CNN
F 3 "" H 2875 4500 60  0000 C CNN
	1    2875 4500
	0    1    1    0   
$EndComp
Wire Wire Line
	2675 4500 2775 4500
Wire Wire Line
	3125 4500 2975 4500
Wire Wire Line
	2670 4500 2675 4500
Wire Wire Line
	2670 3865 2670 4165
Connection ~ 2675 4500
Wire Wire Line
	2675 4500 2675 4635
Wire Wire Line
	2670 4165 2775 4165
Connection ~ 2670 4165
Wire Wire Line
	2670 4165 2670 4500
$Comp
L power:GNDS #PWR010
U 1 1
P 2675 4635
F 0 "#PWR010" H 2675 4385 50  0001 C CNN
F 1 "GNDS" H 2680 4462 50  0000 C CNN
F 2 "" H 2675 4635 50  0001 C CNN
F 3 "" H 2675 4635 50  0001 C CNN
	1    2675 4635
	1    0    0    -1  
$EndComp
Wire Wire Line
	8375 3200 9000 3200
Text GLabel 9005 2500 2    50   Input ~ 0
+Vflyback
Wire Wire Line
	9005 2500 9000 2500
Wire Wire Line
	9000 2500 9000 2645
Text Notes 7010 6925 0    118  ~ 24
KiwiEFI K44 V1.2
$EndSCHEMATC
